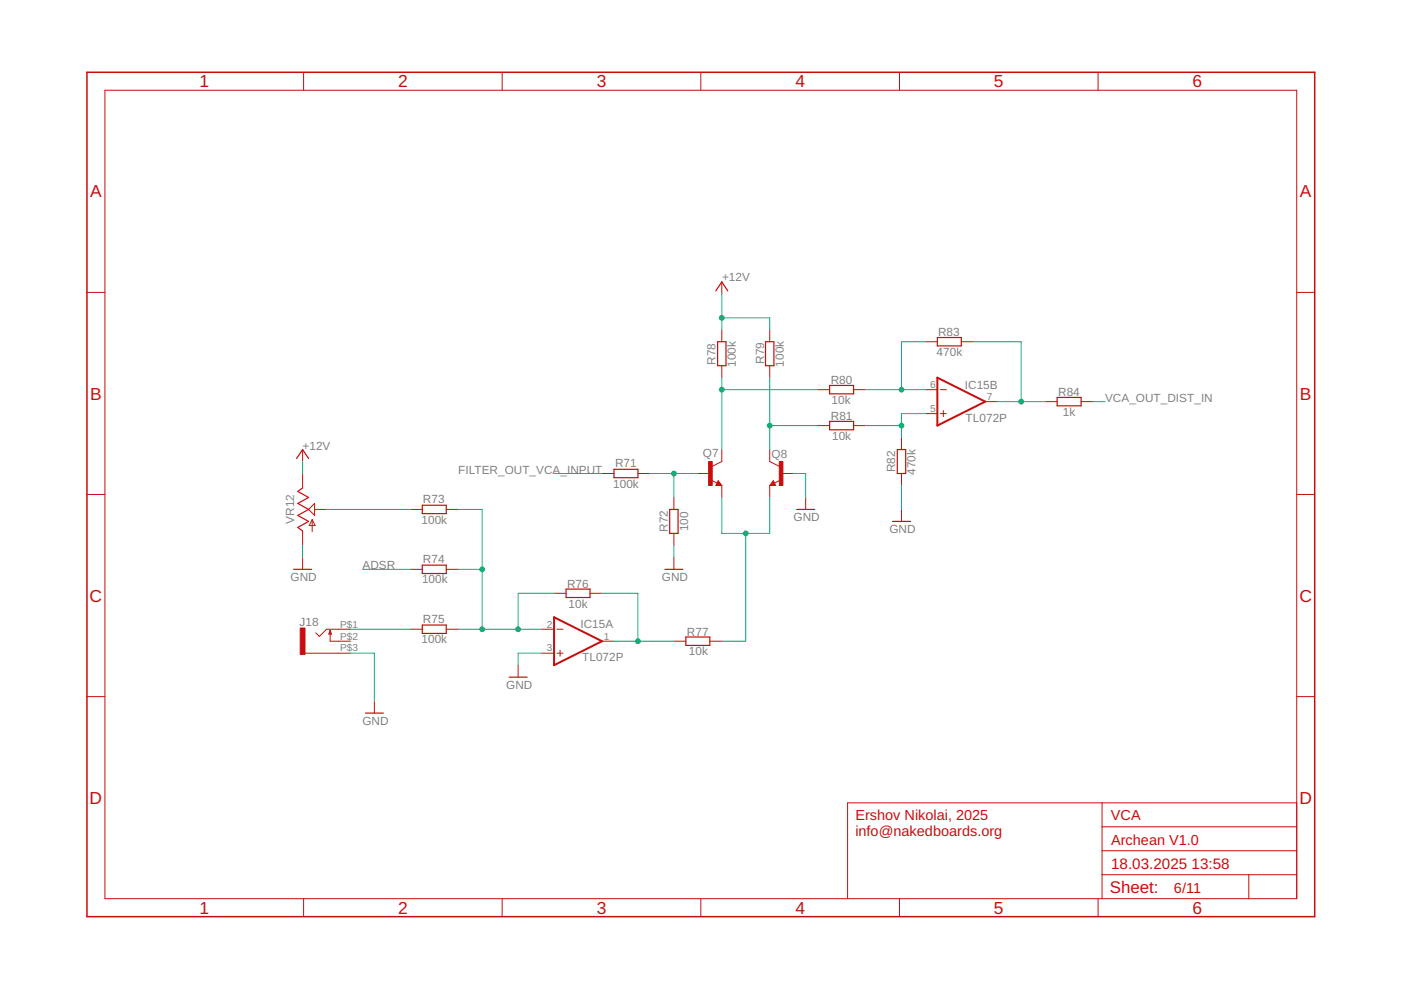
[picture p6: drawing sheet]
<svg xmlns="http://www.w3.org/2000/svg" width="297mm" height="210mm" viewBox="0 0 297 210" stroke-linecap="round" stroke-linejoin="round" font-family="sans-serif">
<g fill="none" stroke="#c90d0c" stroke-width=".25">
<path d="M151.8 61.7l1.2-1.9 1.3 1.9M152.1 72.5h1.8v5h-1.8zM162.3 72.5h1.8v5h-1.8zM198.7 71.6h5.1v1.7h-5.1zM62.9 97.2l1.3-1.9 1.2 1.9M130.2 99.5h5.1v1.8h-5.1zM175.9 81.7h5.1v1.8h-5.1zM175.9 89.3h5.1v1.8h-5.1zM190.2 95.3h1.8v5.1h-1.8zM224.1 84.3h5.1v1.7h-5.1zM64.2 103.4l-1.1 .8 2.3 1.3-2.3 1.2 2.3 1.3-2.3 1.3 2.3 1.3-2.3 1.2 1.1 .8M89.5 107.1h5.1v1.8h-5.1z"/>
<path d="M89.5 119.8h5.1v1.8h-5.1zM142 108h1.8v5.1h-1.8zM152.3 102.4l.1 .3h-.4l.3-.5 .5 .6h-.8M164 102.4l-.2 .3h.4l-.2-.5-.6 .6h.8M168.9 108h3.8M189.2 110.6h3.8M62.3 120.7h3.8M70 133.7l.3 .7h-.6zM89.5 132.5h5.1v1.8h-5.1zM120 124.9h5.1v1.8h-5.1zM141 120.7h3.8M145.4 135.1h5.1v1.7h-5.1z"/>
<path d="M77.5 151.2h3.8M107.9 143.6h3.9"/>
</g>
<g fill="none" stroke="#c90d0c" stroke-width=".21">
<path d="M22.2 19.1h252.7v171.4h-252.7zM64.4 15.3v3.8M106.5 15.3v3.8M148.6 15.3v3.8M190.7 15.3v3.8M232.8 15.3v3.8M153 59.8v2.5M18.4 62h3.8M153 69.9v2.6M153 77.5v2.6M163.2 69.9v2.6M163.2 77.5v2.6"/>
<path d="M196.2 72.5h2.5M203.8 72.5h2.6M274.9 62h3.8M64.2 95.3v2.6M153 95.3v2.6l-2 1M163.2 95.3v2.6l2 1M173.4 82.6h2.5M173.4 90.2h2.5M181 82.6h2.5M181 90.2h2.5M191.1 92.8v2.5M196.2 87.7h2.5"/>
<path d="M196.2 82.6h2.5M199.4 87.7h1.2M199.4 82.6h1.2M200 87.1v1.2M208.9 85.2h2.5M221.6 85.2h2.5M229.2 85.2h2.6M18.4 104.8h3.8M64.2 100.4v3M64.2 112.6v3M64.2 118.2v2.5M65.4 108l1.3-1.3v2.6z"/>
<path d="M66.2 110.2v2.5M66.2 110.2l.6 1.2h-1.2zM66.7 108h2.5M87 108h2.5M94.6 108h2.6M127.6 100.4h2.6M135.3 100.4h2.5M142.9 105.5v2.5M142.9 113.1v2.5M142.9 118.2v2.5M148 100.4h2.5M150.8 101.8l1.2 .6"/>
<path d="M152.3 101.9l.7 1h-1.2zM153 102.9v2.6M163.2 102.9v2.6M164 101.9l.5 1h-1.3zM165.4 101.8l-1.2 .6M165.7 100.4h2.6M170.8 105.5v2.5M191.1 100.4v2.5M191.1 108v2.6M274.9 104.8h3.8M64.7 138.5h9.6M70 133.7v2.3h4.3"/>
<path d="M74.3 133.4h-5.1l-1.5 1.5-.7-.7M87 133.4h2.5M87 120.7h2.5M94.6 133.4h2.6M94.6 120.7h2.6M114.9 138.5h2.6M114.9 133.4h2.6M117.5 125.8h2.5M118.1 138.5h1.3M118.1 133.4h1.3M118.7 137.9v1.2M125.1 125.8h2.5"/>
<path d="M127.6 136h2.6M142.9 136h2.5M150.5 136h2.5M18.4 147.7h3.8M79.4 148.7v2.5M109.9 141v2.6M274.9 147.7h3.8M233.7 170.2v20.3M233.7 175.3h41.2M274.9 170.2h-95.2v20.3M64.4 190.5v3.9M106.5 190.5v3.9"/>
<path d="M148.6 190.5v3.9M190.7 190.5v3.9M232.8 190.5v3.9M233.7 185.5h41.2M233.7 180.4h41.2M264.8 185.5v5"/>
</g>
<path d="M198.7 80.1l10.2 5.1-10.2 5zM117.5 130.9l10.1 5.1-10.1 5z" fill="none" stroke="#c90d0c" stroke-width=".42"/>
<g fill="#c90d0c" stroke="#c90d0c" stroke-width=".21">
<path d="M63.6 133.2h1.1v5.5h-1.1z"/>
<path d="M150.2 97.9h.8v5h-.8z"/>
<path d="M165.2 97.9h.8v5h-.8z"/>
</g>
<path d="M18.4 15.3h260.3v179.1h-260.3z" fill="none" stroke="#c90d0c" stroke-width=".32"/>
<g fill="none" stroke="#0dab76" stroke-width=".21">
<path d="M153 62.3v7.6M153 67.4h10.2v2.5M196.2 72.5h-5.1v10.1M206.4 72.5h10.1v12.7M64.2 97.9v2.5M153 80.1v15.2M153 82.6h20.4M163.2 80.1v15.2M163.2 90.2h10.2M183.5 82.6h12.7M183.5 90.2h7.6M196.2 87.7h-5.1v5.1"/>
<path d="M211.4 85.2h10.2M231.8 85.2h2.5M64.2 115.6v2.6M69.2 108h17.8M97.2 108h5v25.4M117.5 100.4h10.1M137.8 100.4h10.2M142.9 100.4v5.1M142.9 115.6v2.6M153 105.5v7.6h10.2v-7.6M158.1 113.1v22.9h-5.1M168.3 100.4h2.5v5.1"/>
<path d="M191.1 102.9v5.1M74.3 138.5h5.1v10.2M74.3 133.4h12.7M76.9 120.7h10.1M97.2 120.7h5M97.2 133.4h17.7M114.9 138.5h-5v2.5M117.5 125.8h-7.6v7.6M127.6 125.8h7.7v10.2M130.2 136h12.7"/>
</g>
<g fill="#0dab76" stroke="#0dab76" stroke-width=".21">
<circle cx="153" cy="67.4" r=".51"/>
<circle cx="216.5" cy="85.2" r=".51"/>
<circle cx="135.3" cy="136" r=".51"/>
<circle cx="158.1" cy="113.1" r=".51"/>
<circle cx="142.9" cy="100.4" r=".51"/>
<circle cx="153" cy="82.6" r=".51"/>
<circle cx="163.2" cy="90.2" r=".51"/>
<circle cx="191.1" cy="82.6" r=".51"/>
<circle cx="191.1" cy="90.2" r=".51"/>
<circle cx="109.9" cy="133.4" r=".51"/>
<circle cx="102.2" cy="133.4" r=".51"/>
<circle cx="102.2" cy="120.7" r=".51"/>
</g>
<g font-size="3.7" fill="#c90d0c">
<text x="42.3" y="18.5">1</text>
<text x="84.4" y="18.5">2</text>
<text x="126.5" y="18.5">3</text>
<text x="168.6" y="18.5">4</text>
<text x="210.7" y="18.5">5</text>
<text x="252.9" y="18.5">6</text>
<text x="19.1" y="41.9">A</text>
<text x="275.6" y="41.9">A</text>
<text x="19.1" y="84.7">B</text>
<text x="275.6" y="84.7">B</text>
<text x="19" y="127.6">C</text>
<text x="275.5" y="127.6">C</text>
<text x="19" y="170.4">D</text>
<text x="275.5" y="170.4">D</text>
<text x="42.3" y="193.7">1</text>
<text x="84.4" y="193.7">2</text>
<text x="126.5" y="193.7">3</text>
<text x="168.6" y="193.7">4</text>
<text x="210.7" y="193.7">5</text>
<text x="252.9" y="193.7">6</text>
</g>
<text font-size="3.6" fill="#c90d0c" x="235.3" y="189.4">Sheet:</text>
<g font-size="3.2" fill="#c90d0c">
<text x="235.6" y="184.2">18.03.2025</text>
<text x="252.6" y="184.2">13:58</text>
</g>
<g font-size="3.1" fill="#c90d0c">
<text x="181.3" y="174">Ershov Nikolai, 2025</text>
<text x="235.5" y="173.9">VCA</text>
<text x="181.3" y="177.2">info@nakedboards.org</text>
<text x="235.6" y="179.1">Archean V1.0</text>
<text x="248.9" y="189.3">6/11</text>
</g>
<g font-size="2.5" fill="#808080">
<text x="153.1" y="59.6">+12V</text>
<text x="198.9" y="71.3">R83</text>
<text x="151.7" y="77.3" transform="rotate(-90 151.7 77.3)">R78</text>
<text x="156" y="77.8" transform="rotate(-90 156 77.8)">100k</text>
<text x="162" y="77.1" transform="rotate(-90 162 77.1)">R79</text>
<text x="166.2" y="77.7" transform="rotate(-90 166.2 77.7)">100k</text>
<text x="198.6" y="75.5">470k</text>
<text x="176.1" y="81.4">R80</text>
<text x="204.6" y="82.4">IC15B</text>
<text x="224.4" y="83.9">R84</text>
<text x="176.2" y="89">R81</text>
<text x="176.3" y="85.6">10k</text>
<text x="204.7" y="89.5">TL072P</text>
<text x="225.4" y="88.2">1k</text>
<text x="234.3" y="85.2">VCA_OUT_DIST_IN</text>
<text x="64.1" y="95.3">+12V</text>
<text x="176.4" y="93.2">10k</text>
<text x="97.2" y="100.4">FILTER_OUT_VCA_INPUT</text>
<text x="130.4" y="99.1">R71</text>
<text x="149" y="96.9">Q7</text>
<text x="163.6" y="97.1">Q8</text>
<text x="189.8" y="100.2" transform="rotate(-90 189.8 100.2)">R82</text>
<text x="194.1" y="100.7" transform="rotate(-90 194.1 100.7)">470k</text>
<text x="89.7" y="106.7">R73</text>
<text x="130" y="103.4">100k</text>
<text x="62.4" y="111.1" transform="rotate(-90 62.4 111.1)">VR12</text>
<text x="89.4" y="111">100k</text>
<text x="141.6" y="112.8" transform="rotate(-90 141.6 112.8)">R72</text>
<text x="145.9" y="112.7" transform="rotate(-90 145.9 112.7)">100</text>
<text x="168.3" y="110.6">GND</text>
<text x="188.6" y="113.1">GND</text>
<text x="89.7" y="119.4">R74</text>
<text x="61.6" y="123.3">GND</text>
<text x="76.8" y="120.7">ADSR</text>
<text x="89.5" y="123.7">100k</text>
<text x="120.2" y="124.6">R76</text>
<text x="140.3" y="123.3">GND</text>
<text x="120.5" y="128.9">10k</text>
<text x="63.5" y="132.8">J18</text>
<text x="89.4" y="136.4">100k</text>
<text x="89.7" y="132.1">R75</text>
<text x="123.1" y="133.2">IC15A</text>
<text x="145.6" y="134.7">R77</text>
<text x="123.4" y="140.2">TL072P</text>
<text x="146" y="138.9">10k</text>
<text x="107.3" y="146.1">GND</text>
<text x="76.8" y="153.7">GND</text>
</g>
<g font-size="2.1" fill="#808080">
<text x="197.2" y="82.3">6</text>
<text x="197.2" y="87.3">5</text>
<text x="209.3" y="84.8">7</text>
<text x="72.1" y="133.1">P$1</text>
<text x="72.1" y="135.6">P$2</text>
<text x="115.9" y="133.1">2</text>
<text x="128" y="135.6">1</text>
<text x="72.1" y="138.1">P$3</text>
<text x="115.9" y="138.1">3</text>
</g>
</svg>
